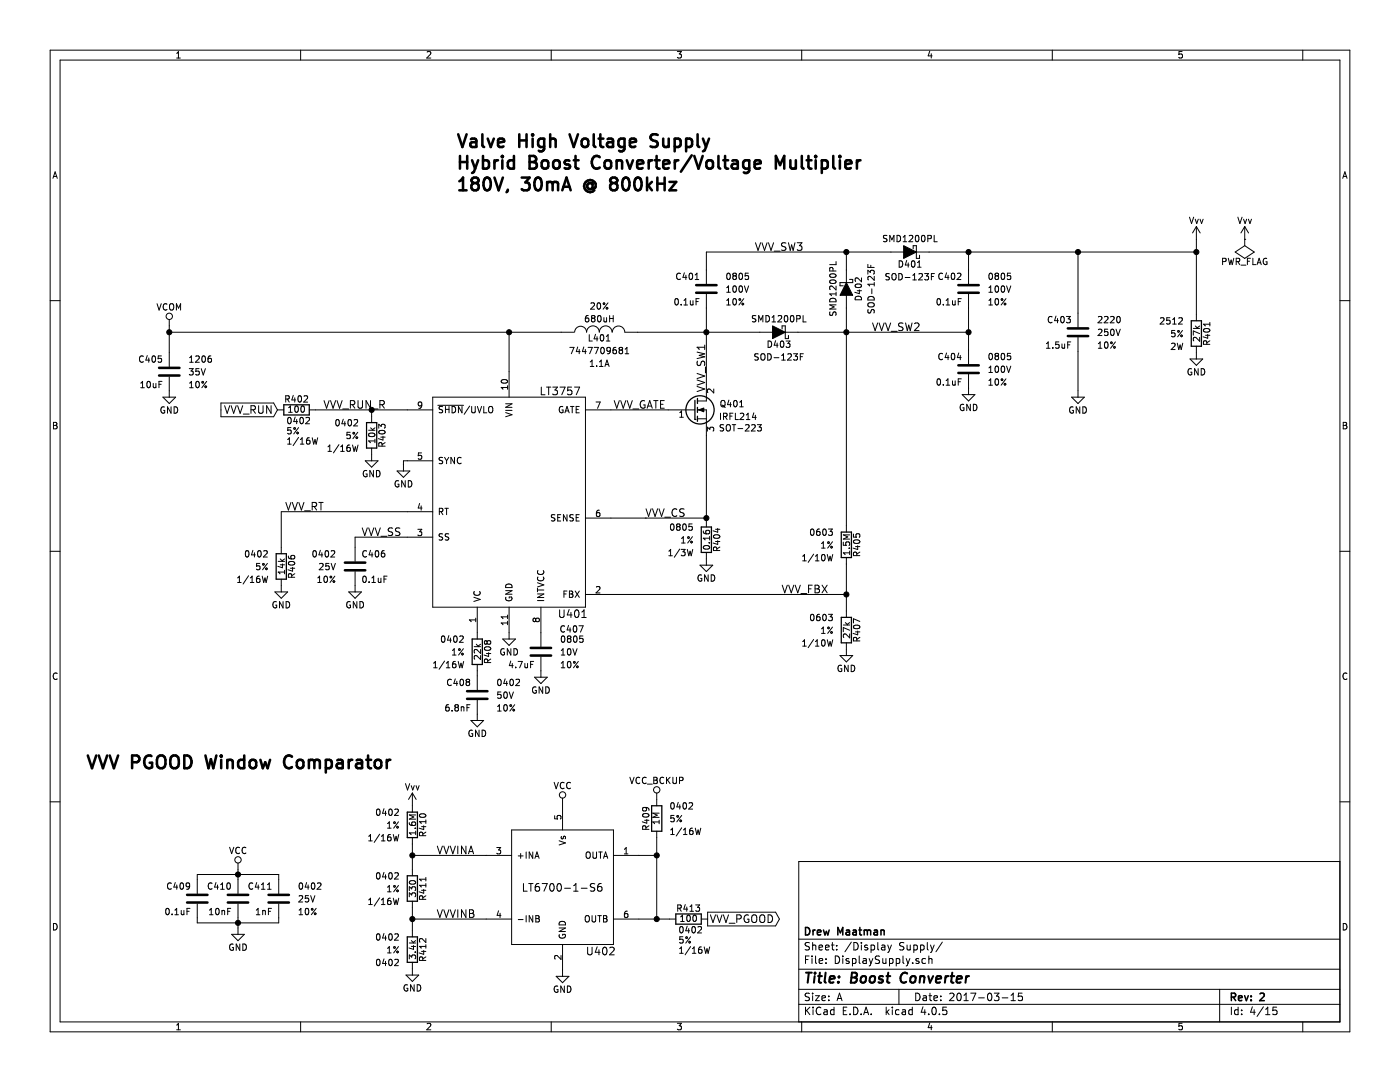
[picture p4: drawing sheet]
EESchema Schematic File Version 2
LIBS:Nixie Clock-rescue
LIBS:power
LIBS:device
LIBS:transistors
LIBS:conn
LIBS:linear
LIBS:regul
LIBS:74xx
LIBS:cmos4000
LIBS:adc-dac
LIBS:memory
LIBS:xilinx
LIBS:microcontrollers
LIBS:dsp
LIBS:microchip
LIBS:analog_switches
LIBS:motorola
LIBS:texas
LIBS:intel
LIBS:audio
LIBS:interface
LIBS:digital-audio
LIBS:philips
LIBS:display
LIBS:cypress
LIBS:siliconi
LIBS:opto
LIBS:atmel
LIBS:contrib
LIBS:valves
LIBS:74xgxx
LIBS:ac-dc
LIBS:actel
LIBS:Altera
LIBS:analog_devices
LIBS:battery_management
LIBS:bbd
LIBS:brooktre
LIBS:cmos_ieee
LIBS:dc-dc
LIBS:diode
LIBS:elec-unifil
LIBS:ESD_Protection
LIBS:ftdi
LIBS:gennum
LIBS:hc11
LIBS:ir
LIBS:Lattice
LIBS:maxim
LIBS:microchip_dspic33dsc
LIBS:microchip_pic10mcu
LIBS:microchip_pic12mcu
LIBS:microchip_pic16mcu
LIBS:microchip_pic18mcu
LIBS:microchip_pic32mcu
LIBS:motor_drivers
LIBS:msp430
LIBS:nordicsemi
LIBS:nxp_armmcu
LIBS:onsemi
LIBS:Oscillators
LIBS:Power_Management
LIBS:powerint
LIBS:pspice
LIBS:references
LIBS:relays
LIBS:rfcom
LIBS:sensors
LIBS:silabs
LIBS:stm8
LIBS:stm32
LIBS:supertex
LIBS:switches
LIBS:transf
LIBS:ttl_ieee
LIBS:video
LIBS:Worldsemi
LIBS:Xicor
LIBS:Zilog
LIBS:Nixie Clock-cache
EELAYER 25 0
EELAYER END
$Descr A 11000 8500
encoding utf-8
Sheet 4 15
Title "Boost Converter"
Date "2017-03-15"
Rev "2"
Comp "Drew Maatman"
Comment1 ""
Comment2 ""
Comment3 ""
Comment4 ""
$EndDescr
$Comp
L R R404
U 1 1
P 5550 4240
F 0 "R404" V 5630 4240 50  0000 C CNN
F 1 "0.16" V 5550 4240 50  0000 C CNN
F 2 "Resistors_SMD:R_0805" H 5300 4340 50  0001 L CNN
F 3 "" V 5630 4240 50  0000 C CNN
F 4 "1/3W" H 5450 4140 50  0000 R CNN "Wattage"
F 5 "1%" H 5450 4240 50  0000 R CNN "Tolerance"
F 6 "0805" H 5450 4340 50  0000 R CNN "Footprint Display"
	1    5550 4240
	1    0    0    -1  
$EndComp
$Comp
L GND #PWR038
U 1 1
P 5550 4390
F 0 "#PWR038" H 5550 4140 50  0001 C CNN
F 1 "GND" H 5550 4240 50  0000 C CNN
F 2 "" H 5550 4390 50  0000 C CNN
F 3 "" H 5550 4390 50  0000 C CNN
	1    5550 4390
	1    0    0    -1  
$EndComp
$Comp
L C C407
U 1 1
P 4250 5120
F 0 "C407" H 4590 5300 50  0000 R CNN
F 1 "4.7uF" H 4200 5020 50  0000 R CNN
F 2 "Capacitors_SMD:C_0805" H 4400 5220 50  0001 L CNN
F 3 "" H 4275 5220 50  0000 C CNN
F 4 "10V" H 4400 5120 50  0000 L CNN "Voltage"
F 5 "10%" H 4400 5020 50  0000 L CNN "Tolerance"
F 6 "0805" H 4400 5220 50  0000 L CNN "Footprint Display"
	1    4250 5120
	1    0    0    -1  
$EndComp
$Comp
L GND #PWR039
U 1 1
P 4250 5270
F 0 "#PWR039" H 4250 5020 50  0001 C CNN
F 1 "GND" H 4250 5120 50  0000 C CNN
F 2 "" H 4250 5270 50  0000 C CNN
F 3 "" H 4250 5270 50  0000 C CNN
	1    4250 5270
	1    0    0    -1  
$EndComp
$Comp
L GND #PWR040
U 1 1
P 4000 4970
F 0 "#PWR040" H 4000 4720 50  0001 C CNN
F 1 "GND" H 4000 4820 50  0000 C CNN
F 2 "" H 4000 4970 50  0000 C CNN
F 3 "" H 4000 4970 50  0000 C CNN
	1    4000 4970
	1    0    0    -1  
$EndComp
$Comp
L R R408
U 1 1
P 3750 5120
F 0 "R408" V 3830 5120 50  0000 C CNN
F 1 "22k" V 3750 5120 50  0000 C CNN
F 2 "Resistors_SMD:R_0402" H 3500 5220 50  0001 L CNN
F 3 "" V 3830 5120 50  0000 C CNN
F 4 "1/16W" H 3650 5020 50  0000 R CNN "Wattage"
F 5 "1%" H 3650 5120 50  0000 R CNN "Tolerance"
F 6 "0402" H 3650 5220 50  0000 R CNN "Footprint Display"
	1    3750 5120
	1    0    0    -1  
$EndComp
$Comp
L C C408
U 1 1
P 3750 5460
F 0 "C408" H 3700 5560 50  0000 R CNN
F 1 "6.8nF" H 3700 5360 50  0000 R CNN
F 2 "Capacitors_SMD:C_0402" H 3900 5560 50  0001 L CNN
F 3 "" H 3775 5560 50  0000 C CNN
F 4 "50V" H 3900 5460 50  0000 L CNN "Voltage"
F 5 "10%" H 3900 5360 50  0000 L CNN "Tolerance"
F 6 "0402" H 3900 5560 50  0000 L CNN "Footprint Display"
	1    3750 5460
	1    0    0    -1  
$EndComp
$Comp
L GND #PWR041
U 1 1
P 3750 5610
F 0 "#PWR041" H 3750 5360 50  0001 C CNN
F 1 "GND" H 3750 5460 50  0000 C CNN
F 2 "" H 3750 5610 50  0000 C CNN
F 3 "" H 3750 5610 50  0000 C CNN
	1    3750 5610
	1    0    0    -1  
$EndComp
$Comp
L C C406
U 1 1
P 2790 4450
F 0 "C406" H 2740 4550 50  0000 R CNN
F 1 "0.1uF" H 2740 4350 50  0000 R CNN
F 2 "Capacitors_SMD:C_0402" H 2940 4550 50  0001 L CNN
F 3 "" H 2815 4550 50  0000 C CNN
F 4 "25V" H 2940 4450 50  0000 L CNN "Voltage"
F 5 "10%" H 2940 4350 50  0000 L CNN "Tolerance"
F 6 "0402" H 2940 4550 50  0000 L CNN "Footprint Display"
	1    2790 4450
	-1   0    0    -1  
$EndComp
$Comp
L GND #PWR042
U 1 1
P 2790 4600
F 0 "#PWR042" H 2790 4350 50  0001 C CNN
F 1 "GND" H 2790 4450 50  0000 C CNN
F 2 "" H 2790 4600 50  0000 C CNN
F 3 "" H 2790 4600 50  0000 C CNN
	1    2790 4600
	1    0    0    -1  
$EndComp
$Comp
L R R406
U 1 1
P 2210 4450
F 0 "R406" V 2290 4450 50  0000 C CNN
F 1 "14k" V 2210 4450 50  0000 C CNN
F 2 "Resistors_SMD:R_0402" H 1960 4550 50  0001 L CNN
F 3 "" V 2290 4450 50  0000 C CNN
F 4 "1/16W" H 2110 4350 50  0000 R CNN "Wattage"
F 5 "5%" H 2110 4450 50  0000 R CNN "Tolerance"
F 6 "0402" H 2110 4550 50  0000 R CNN "Footprint Display"
	1    2210 4450
	1    0    0    -1  
$EndComp
$Comp
L GND #PWR043
U 1 1
P 2210 4600
F 0 "#PWR043" H 2210 4350 50  0001 C CNN
F 1 "GND" H 2210 4450 50  0000 C CNN
F 2 "" H 2210 4600 50  0000 C CNN
F 3 "" H 2210 4600 50  0000 C CNN
	1    2210 4600
	1    0    0    -1  
$EndComp
$Comp
L GND #PWR044
U 1 1
P 3170 3650
F 0 "#PWR044" H 3170 3400 50  0001 C CNN
F 1 "GND" H 3170 3500 50  0000 C CNN
F 2 "" H 3170 3650 50  0000 C CNN
F 3 "" H 3170 3650 50  0000 C CNN
	1    3170 3650
	1    0    0    -1  
$EndComp
$Comp
L R R403
U 1 1
P 2920 3420
F 0 "R403" V 3000 3420 50  0000 C CNN
F 1 "10k" V 2920 3420 50  0000 C CNN
F 2 "Resistors_SMD:R_0402" H 2670 3520 50  0001 L CNN
F 3 "" V 3000 3420 50  0000 C CNN
F 4 "1/16W" H 2820 3320 50  0000 R CNN "Wattage"
F 5 "5%" H 2820 3420 50  0000 R CNN "Tolerance"
F 6 "0402" H 2820 3520 50  0000 R CNN "Footprint Display"
	1    2920 3420
	1    0    0    -1  
$EndComp
$Comp
L GND #PWR045
U 1 1
P 2920 3570
F 0 "#PWR045" H 2920 3320 50  0001 C CNN
F 1 "GND" H 2920 3420 50  0000 C CNN
F 2 "" H 2920 3570 50  0000 C CNN
F 3 "" H 2920 3570 50  0000 C CNN
	1    2920 3570
	1    0    0    -1  
$EndComp
Text GLabel 2180 3220 0    60   Input ~ 0
VVV_RUN
$Comp
L C C405
U 1 1
P 1330 2920
F 0 "C405" H 1280 3020 50  0000 R CNN
F 1 "10uF" H 1280 2820 50  0000 R CNN
F 2 "Capacitors_SMD:C_1206" H 1480 3020 50  0001 L CNN
F 3 "" H 1355 3020 50  0000 C CNN
F 4 "35V" H 1480 2920 50  0000 L CNN "Voltage"
F 5 "10%" H 1480 2820 50  0000 L CNN "Tolerance"
F 6 "1206" H 1480 3020 50  0000 L CNN "Footprint Display"
	1    1330 2920
	1    0    0    -1  
$EndComp
$Comp
L GND #PWR046
U 1 1
P 1330 3070
F 0 "#PWR046" H 1330 2820 50  0001 C CNN
F 1 "GND" H 1330 2920 50  0000 C CNN
F 2 "" H 1330 3070 50  0000 C CNN
F 3 "" H 1330 3070 50  0000 C CNN
	1    1330 3070
	1    0    0    -1  
$EndComp
Text Label 2240 4020 0    60   ~ 0
VVV_RT
Text Label 2840 4220 0    60   ~ 0
VVV_SS
Text Label 5070 4070 0    60   ~ 0
VVV_CS
Text Label 6140 4670 0    60   ~ 0
VVV_FBX
Text Label 5550 2700 3    60   ~ 0
VVV_SW1
Text Notes 3590 1510 0    100  ~ 20
Valve High Voltage Supply\nHybrid Boost Converter/Voltage Multiplier\n180V, 30mA @ 800kHz
$Comp
L GND #PWR047
U 1 1
P 6650 5100
F 0 "#PWR047" H 6650 4850 50  0001 C CNN
F 1 "GND" H 6650 4950 50  0000 C CNN
F 2 "" H 6650 5100 50  0000 C CNN
F 3 "" H 6650 5100 50  0000 C CNN
	1    6650 5100
	1    0    0    -1  
$EndComp
$Comp
L R R401
U 1 1
P 9400 2620
F 0 "R401" V 9480 2620 50  0000 C CNN
F 1 "27k" V 9400 2620 50  0000 C CNN
F 2 "Resistors_SMD:R_2512" H 9150 2720 50  0001 L CNN
F 3 "" V 9480 2620 50  0000 C CNN
F 4 "2W" H 9300 2520 50  0000 R CNN "Wattage"
F 5 "5%" H 9300 2620 50  0000 R CNN "Tolerance"
F 6 "2512" H 9300 2720 50  0000 R CNN "Footprint Display"
	1    9400 2620
	1    0    0    -1  
$EndComp
$Comp
L GND #PWR048
U 1 1
P 9400 2770
F 0 "#PWR048" H 9400 2520 50  0001 C CNN
F 1 "GND" H 9400 2620 50  0000 C CNN
F 2 "" H 9400 2770 50  0000 C CNN
F 3 "" H 9400 2770 50  0000 C CNN
	1    9400 2770
	1    0    0    -1  
$EndComp
$Comp
L GND #PWR049
U 1 1
P 8470 3070
F 0 "#PWR049" H 8470 2820 50  0001 C CNN
F 1 "GND" H 8470 2920 50  0000 C CNN
F 2 "" H 8470 3070 50  0000 C CNN
F 3 "" H 8470 3070 50  0000 C CNN
	1    8470 3070
	1    0    0    -1  
$EndComp
$Comp
L C C403
U 1 1
P 8470 2610
F 0 "C403" H 8420 2710 50  0000 R CNN
F 1 "1.5uF" H 8420 2510 50  0000 R CNN
F 2 "Capacitors_SMD:C_2220" H 8620 2710 50  0001 L CNN
F 3 "" H 8495 2710 50  0000 C CNN
F 4 "250V" H 8620 2610 50  0000 L CNN "Voltage"
F 5 "10%" H 8620 2510 50  0000 L CNN "Tolerance"
F 6 "2220" H 8620 2710 50  0000 L CNN "Footprint Display"
	1    8470 2610
	1    0    0    -1  
$EndComp
$Comp
L Q_NMOS_GDS Q401
U 1 1
P 5450 3220
F 0 "Q401" H 5850 3270 50  0000 R CNN
F 1 "IRFL214" H 5950 3170 50  0000 R CNN
F 2 "Custom Footprints:SOT-223_3" H 5650 3320 50  0001 C CNN
F 3 "" H 5450 3220 50  0000 C CNN
F 4 "SOT-223" H 5820 3080 50  0000 C CNN "Footprint Display"
	1    5450 3220
	1    0    0    -1  
$EndComp
$Comp
L LT3757 U401
U 1 1
P 4000 3770
F 0 "U401" H 4500 2720 60  0000 C CNN
F 1 "LT3757" H 4400 4470 60  0000 C CNN
F 2 "Housings_DFN_QFN:DFN-10-1EP_3x3mm_Pitch0.5mm" H 4000 4470 60  0001 C CNN
F 3 "" H 4000 4470 60  0001 C CNN
	1    4000 3770
	1    0    0    -1  
$EndComp
$Comp
L INDUCTOR-RESCUE-Nixie_Clock L401
U 1 1
P 4710 2610
F 0 "L401" V 4660 2610 50  0000 C CNN
F 1 "680uH" V 4810 2610 50  0000 C CNN
F 2 "Custom Footprints:Wurth_7447709681" V 4560 2610 50  0001 C CNN
F 3 "" V 4660 2610 50  0000 C CNN
F 4 "20%" V 4910 2610 50  0000 C CNN "Tolerance"
F 5 "7447709681" V 4560 2610 50  0000 C CNN "Footprint Display"
F 6 "1.1A" V 4460 2610 50  0000 C CNN "Amperage"
	1    4710 2610
	0    -1   -1   0   
$EndComp
$Comp
L C C401
U 1 1
P 5550 2270
F 0 "C401" H 5500 2370 50  0000 R CNN
F 1 "0.1uF" H 5500 2170 50  0000 R CNN
F 2 "Capacitors_SMD:C_0805" H 5700 2370 50  0001 L CNN
F 3 "" H 5575 2370 50  0000 C CNN
F 4 "100V" H 5700 2270 50  0000 L CNN "Voltage"
F 5 "10%" H 5700 2170 50  0000 L CNN "Tolerance"
F 6 "0805" H 5700 2370 50  0000 L CNN "Footprint Display"
	1    5550 2270
	1    0    0    -1  
$EndComp
Wire Wire Line
	5550 3420 5550 4090
Wire Wire Line
	1330 2610 4410 2610
Wire Wire Line
	4000 2610 4000 2920
Wire Wire Line
	5550 2420 5550 3020
Connection ~ 5550 4070
Wire Wire Line
	3750 5270 3750 5310
Wire Wire Line
	2790 4300 2790 4220
Wire Wire Line
	2790 4220 3200 4220
Wire Wire Line
	2210 4300 2210 4020
Wire Wire Line
	3170 3650 3170 3620
Wire Wire Line
	3170 3620 3200 3620
Wire Wire Line
	2480 3220 3200 3220
Connection ~ 2920 3220
Wire Wire Line
	1330 2560 1330 2770
Connection ~ 4000 2610
Connection ~ 1330 2610
Wire Wire Line
	2210 4020 3200 4020
Wire Wire Line
	6650 4430 6650 4800
Connection ~ 5550 2610
Connection ~ 6650 4670
Wire Wire Line
	5070 4070 5070 4070
Wire Wire Line
	4800 4070 5550 4070
Wire Wire Line
	5250 3220 4800 3220
Wire Wire Line
	5010 2610 5970 2610
Wire Wire Line
	6270 2610 7610 2610
Wire Wire Line
	6650 2420 6650 4130
Wire Wire Line
	5550 1980 7000 1980
Wire Wire Line
	5550 1980 5550 2120
$Comp
L GND #PWR050
U 1 1
P 7610 3050
F 0 "#PWR050" H 7610 2800 50  0001 C CNN
F 1 "GND" H 7610 2900 50  0000 C CNN
F 2 "" H 7610 3050 50  0000 C CNN
F 3 "" H 7610 3050 50  0000 C CNN
	1    7610 3050
	1    0    0    -1  
$EndComp
Wire Wire Line
	7610 2420 7610 2750
Connection ~ 6650 2610
Connection ~ 7610 2610
Wire Wire Line
	7610 2120 7610 1980
Wire Wire Line
	8470 3070 8470 2760
Connection ~ 7610 1980
Wire Wire Line
	4800 4670 6650 4670
$Comp
L R R407
U 1 1
P 6650 4950
F 0 "R407" V 6730 4950 50  0000 C CNN
F 1 "27k" V 6650 4950 50  0000 C CNN
F 2 "Resistors_SMD:R_0603" H 6400 5050 50  0001 L CNN
F 3 "" V 6730 4950 50  0000 C CNN
F 4 "1/10W" H 6550 4850 50  0000 R CNN "Wattage"
F 5 "1%" H 6550 4950 50  0000 R CNN "Tolerance"
F 6 "0603" H 6550 5050 50  0000 R CNN "Footprint Display"
	1    6650 4950
	1    0    0    -1  
$EndComp
$Comp
L R R405
U 1 1
P 6650 4280
F 0 "R405" V 6730 4280 50  0000 C CNN
F 1 "1.5M" V 6650 4280 50  0000 C CNN
F 2 "Resistors_SMD:R_0603" H 6400 4380 50  0001 L CNN
F 3 "" V 6730 4280 50  0000 C CNN
F 4 "1/10W" H 6550 4180 50  0000 R CNN "Wattage"
F 5 "1%" H 6550 4280 50  0000 R CNN "Tolerance"
F 6 "0603" H 6550 4380 50  0000 R CNN "Footprint Display"
	1    6650 4280
	1    0    0    -1  
$EndComp
Wire Wire Line
	9400 1880 9400 2470
Connection ~ 9400 1980
$Comp
L C C402
U 1 1
P 7610 2270
F 0 "C402" H 7560 2370 50  0000 R CNN
F 1 "0.1uF" H 7560 2170 50  0000 R CNN
F 2 "Capacitors_SMD:C_0805" H 7760 2370 50  0001 L CNN
F 3 "" H 7635 2370 50  0000 C CNN
F 4 "100V" H 7760 2270 50  0000 L CNN "Voltage"
F 5 "10%" H 7760 2170 50  0000 L CNN "Tolerance"
F 6 "0805" H 7760 2370 50  0000 L CNN "Footprint Display"
	1    7610 2270
	1    0    0    -1  
$EndComp
$Comp
L C C404
U 1 1
P 7610 2900
F 0 "C404" H 7560 3000 50  0000 R CNN
F 1 "0.1uF" H 7560 2800 50  0000 R CNN
F 2 "Capacitors_SMD:C_0805" H 7760 3000 50  0001 L CNN
F 3 "" H 7635 3000 50  0000 C CNN
F 4 "100V" H 7760 2900 50  0000 L CNN "Voltage"
F 5 "10%" H 7760 2800 50  0000 L CNN "Tolerance"
F 6 "0805" H 7760 3000 50  0000 L CNN "Footprint Display"
	1    7610 2900
	1    0    0    -1  
$EndComp
Wire Wire Line
	7300 1980 9400 1980
$Comp
L Vvv #PWR051
U 1 1
P 9400 1880
F 0 "#PWR051" H 9400 1730 50  0001 C CNN
F 1 "Vvv" H 9400 2030 50  0000 C CNN
F 2 "" H 9400 1880 60  0000 C CNN
F 3 "" H 9400 1880 60  0000 C CNN
	1    9400 1880
	1    0    0    -1  
$EndComp
$Comp
L VCOM #PWR052
U 1 1
P 1330 2560
F 0 "#PWR052" H 1330 2410 50  0001 C CNN
F 1 "VCOM" H 1330 2710 50  0000 C CNN
F 2 "" H 1330 2560 50  0000 C CNN
F 3 "" H 1330 2560 50  0000 C CNN
	1    1330 2560
	1    0    0    -1  
$EndComp
Wire Wire Line
	2920 3220 2920 3270
Wire Wire Line
	6650 1980 6650 2120
Connection ~ 6650 1980
Wire Wire Line
	8470 1980 8470 2460
Connection ~ 8470 1980
$Comp
L R R402
U 1 1
P 2330 3220
F 0 "R402" V 2410 3220 50  0000 C CNN
F 1 "100" V 2330 3220 50  0000 C CNN
F 2 "Resistors_SMD:R_0402" H 2080 3320 50  0001 L CNN
F 3 "" V 2410 3220 50  0000 C CNN
F 4 "1/16W" V 2080 3300 50  0000 R CNN "Wattage"
F 5 "5%" V 2160 3300 50  0000 R CNN "Tolerance"
F 6 "0402" V 2240 3300 50  0000 R CNN "Footprint Display"
	1    2330 3220
	0    -1   -1   0   
$EndComp
$Comp
L LT6700-1-S6 U402
U 1 1
P 4420 6970
F 0 "U402" H 4720 6470 60  0000 C CNN
F 1 "LT6700-1-S6" H 4420 6970 60  0000 C CNN
F 2 "TO_SOT_Packages_SMD:SOT-23-6" H 4420 7570 60  0001 C CNN
F 3 "" H 4420 7570 60  0001 C CNN
	1    4420 6970
	1    0    0    -1  
$EndComp
$Comp
L GND #PWR053
U 1 1
P 4420 7620
F 0 "#PWR053" H 4420 7370 50  0001 C CNN
F 1 "GND" H 4420 7470 50  0000 C CNN
F 2 "" H 4420 7620 50  0000 C CNN
F 3 "" H 4420 7620 50  0000 C CNN
	1    4420 7620
	1    0    0    -1  
$EndComp
$Comp
L R R411
U 1 1
P 3240 6980
F 0 "R411" V 3320 6980 50  0000 C CNN
F 1 "330" V 3240 6980 50  0000 C CNN
F 2 "Resistors_SMD:R_0402" H 2990 7080 50  0001 L CNN
F 3 "" V 3320 6980 50  0000 C CNN
F 4 "1/16W" H 3140 6880 50  0000 R CNN "Wattage"
F 5 "1%" H 3140 6980 50  0000 R CNN "Tolerance"
F 6 "0402" H 3140 7080 50  0000 R CNN "Footprint Display"
	1    3240 6980
	1    0    0    -1  
$EndComp
$Comp
L R R410
U 1 1
P 3240 6480
F 0 "R410" V 3320 6480 50  0000 C CNN
F 1 "1.6M" V 3240 6480 50  0000 C CNN
F 2 "Resistors_SMD:R_0402" H 2990 6580 50  0001 L CNN
F 3 "" V 3320 6480 50  0000 C CNN
F 4 "1/16W" H 3140 6380 50  0000 R CNN "Wattage"
F 5 "1%" H 3140 6480 50  0000 R CNN "Tolerance"
F 6 "0402" H 3140 6580 50  0000 R CNN "Footprint Display"
	1    3240 6480
	1    0    0    -1  
$EndComp
$Comp
L R R412
U 1 1
P 3240 7460
F 0 "R412" V 3320 7460 50  0000 C CNN
F 1 "3.4k" V 3240 7460 50  0000 C CNN
F 2 "Resistors_SMD:R_0402" H 2990 7560 50  0001 L CNN
F 3 "" V 3320 7460 50  0000 C CNN
F 4 "0402" H 3140 7360 50  0000 R CNN "Wattage"
F 5 "1%" H 3140 7460 50  0000 R CNN "Tolerance"
F 6 "0402" H 3140 7560 50  0000 R CNN "Footprint Display"
	1    3240 7460
	1    0    0    -1  
$EndComp
$Comp
L GND #PWR054
U 1 1
P 3240 7610
F 0 "#PWR054" H 3240 7360 50  0001 C CNN
F 1 "GND" H 3240 7460 50  0000 C CNN
F 2 "" H 3240 7610 50  0000 C CNN
F 3 "" H 3240 7610 50  0000 C CNN
	1    3240 7610
	1    0    0    -1  
$EndComp
Wire Wire Line
	3240 7220 3820 7220
Wire Wire Line
	3240 7130 3240 7310
Connection ~ 3240 7220
Wire Wire Line
	3240 6720 3820 6720
Wire Wire Line
	3240 6630 3240 6830
Connection ~ 3240 6720
$Comp
L R R409
U 1 1
P 5160 6430
F 0 "R409" V 5240 6430 50  0000 C CNN
F 1 "1M" V 5160 6430 50  0000 C CNN
F 2 "Resistors_SMD:R_0402" H 4910 6530 50  0001 L CNN
F 3 "" V 5240 6430 50  0000 C CNN
F 4 "1/16W" H 5060 6330 50  0000 R CNN "Wattage"
F 5 "5%" H 5060 6430 50  0000 R CNN "Tolerance"
F 6 "0402" H 5060 6530 50  0000 R CNN "Footprint Display"
	1    5160 6430
	-1   0    0    -1  
$EndComp
Wire Wire Line
	5020 6720 5160 6720
Wire Wire Line
	5160 6580 5160 7220
Wire Wire Line
	5020 7220 5260 7220
Connection ~ 5160 6720
Text GLabel 5560 7220 2    60   Output ~ 0
VVV_PGOOD
Connection ~ 5160 7220
$Comp
L C C411
U 1 1
P 2190 7060
F 0 "C411" H 2140 7160 50  0000 R CNN
F 1 "1nF" H 2140 6960 50  0000 R CNN
F 2 "Capacitors_SMD:C_0402" H 2340 7160 50  0001 L CNN
F 3 "" H 2215 7160 50  0000 C CNN
F 4 "25V" H 2340 7060 50  0000 L CNN "Voltage"
F 5 "10%" H 2340 6960 50  0000 L CNN "Tolerance"
F 6 "0402" H 2340 7160 50  0000 L CNN "Footprint Display"
	1    2190 7060
	1    0    0    -1  
$EndComp
$Comp
L C C410
U 1 1
P 1870 7060
F 0 "C410" H 1820 7160 50  0000 R CNN
F 1 "10nF" H 1820 6960 50  0000 R CNN
F 2 "Capacitors_SMD:C_0402" H 2020 7160 50  0001 L CNN
F 3 "" H 1895 7160 50  0000 C CNN
F 4 "25V" H 2020 7060 50  0001 L CNN "Voltage"
F 5 "10%" H 2020 6960 50  0001 L CNN "Tolerance"
F 6 "0402" H 2020 7160 50  0001 L CNN "Footprint Display"
	1    1870 7060
	1    0    0    -1  
$EndComp
$Comp
L C C409
U 1 1
P 1550 7060
F 0 "C409" H 1500 7160 50  0000 R CNN
F 1 "0.1uF" H 1500 6960 50  0000 R CNN
F 2 "Capacitors_SMD:C_0402" H 1700 7160 50  0001 L CNN
F 3 "" H 1575 7160 50  0000 C CNN
F 4 "25V" H 1700 7060 50  0001 L CNN "Voltage"
F 5 "10%" H 1700 6960 50  0001 L CNN "Tolerance"
F 6 "0402" H 1700 7160 50  0001 L CNN "Footprint Display"
	1    1550 7060
	1    0    0    -1  
$EndComp
$Comp
L GND #PWR055
U 1 1
P 1870 7290
F 0 "#PWR055" H 1870 7040 50  0001 C CNN
F 1 "GND" H 1870 7140 50  0000 C CNN
F 2 "" H 1870 7290 50  0000 C CNN
F 3 "" H 1870 7290 50  0000 C CNN
	1    1870 7290
	1    0    0    -1  
$EndComp
Wire Wire Line
	1870 7210 1870 7290
Wire Wire Line
	1550 7250 2190 7250
Wire Wire Line
	2190 7250 2190 7210
Connection ~ 1870 7250
Wire Wire Line
	1550 7250 1550 7210
Wire Wire Line
	1870 6830 1870 6910
Wire Wire Line
	1550 6870 2190 6870
Wire Wire Line
	2190 6870 2190 6910
Connection ~ 1870 6870
Wire Wire Line
	1550 6870 1550 6910
Text Notes 680  6050 0    100  ~ 20
VVV PGOOD Window Comparator
$Comp
L Vvv #PWR057
U 1 1
P 3240 6330
F 0 "#PWR057" H 3240 6180 50  0001 C CNN
F 1 "Vvv" H 3240 6480 50  0000 C CNN
F 2 "" H 3240 6330 60  0000 C CNN
F 3 "" H 3240 6330 60  0000 C CNN
	1    3240 6330
	1    0    0    -1  
$EndComp
$Comp
L VCC #PWR058
U 1 1
P 4420 6320
F 0 "#PWR058" H 4420 6170 50  0001 C CNN
F 1 "VCC" H 4420 6470 50  0000 C CNN
F 2 "" H 4420 6320 50  0000 C CNN
F 3 "" H 4420 6320 50  0000 C CNN
	1    4420 6320
	1    0    0    -1  
$EndComp
Text Label 4820 3220 0    60   ~ 0
VVV_GATE
Text Label 6850 2610 0    60   ~ 0
VVV_SW2
Text Label 5930 1980 0    60   ~ 0
VVV_SW3
Text Label 2540 3220 0    60   ~ 0
VVV_RUN_R
Text Label 3430 6720 0    60   ~ 0
VVVINA
Text Label 3430 7220 0    60   ~ 0
VVVINB
$Comp
L Vvv #PWR059
U 1 1
P 9780 1880
F 0 "#PWR059" H 9780 1730 50  0001 C CNN
F 1 "Vvv" H 9780 2030 50  0000 C CNN
F 2 "" H 9780 1880 60  0000 C CNN
F 3 "" H 9780 1880 60  0000 C CNN
	1    9780 1880
	1    0    0    -1  
$EndComp
$Comp
L PWR_FLAG #FLG060
U 1 1
P 9780 1880
F 0 "#FLG060" H 9780 1975 50  0001 C CNN
F 1 "PWR_FLAG" H 9780 2060 50  0000 C CNN
F 2 "" H 9780 1880 50  0000 C CNN
F 3 "" H 9780 1880 50  0000 C CNN
	1    9780 1880
	-1   0    0    1   
$EndComp
$Comp
L D_Schottky D401
U 1 1
P 7150 1980
F 0 "D401" H 7150 2080 50  0000 C CNN
F 1 "SMD1200PL" H 7150 1880 50  0000 C CNN
F 2 "Diodes_SMD:D_SOD-123F" H 7150 1980 50  0001 C CNN
F 3 "" H 7150 1980 50  0000 C CNN
F 4 "SOD-123F" H 7150 2180 50  0000 C CNN "Footprint Display"
	1    7150 1980
	-1   0    0    1   
$EndComp
$Comp
L D_Schottky D402
U 1 1
P 6650 2270
F 0 "D402" H 6650 2370 50  0000 C CNN
F 1 "SMD1200PL" H 6650 2170 50  0000 C CNN
F 2 "Diodes_SMD:D_SOD-123F" H 6650 2270 50  0001 C CNN
F 3 "" H 6650 2270 50  0000 C CNN
F 4 "SOD-123F" H 6650 2470 50  0000 C CNN "Footprint Display"
	1    6650 2270
	0    1    1    0   
$EndComp
$Comp
L D_Schottky D403
U 1 1
P 6120 2610
F 0 "D403" H 6120 2710 50  0000 C CNN
F 1 "SMD1200PL" H 6120 2510 50  0000 C CNN
F 2 "Diodes_SMD:D_SOD-123F" H 6120 2610 50  0001 C CNN
F 3 "" H 6120 2610 50  0000 C CNN
F 4 "SOD-123F" H 6120 2810 50  0000 C CNN "Footprint Display"
	1    6120 2610
	-1   0    0    1   
$EndComp
$Comp
L R R413
U 1 1
P 5410 7220
F 0 "R413" V 5490 7220 50  0000 C CNN
F 1 "100" V 5410 7220 50  0000 C CNN
F 2 "Resistors_SMD:R_0402" H 5160 7320 50  0001 L CNN
F 3 "" V 5490 7220 50  0000 C CNN
F 4 "1/16W" V 5160 7300 50  0000 R CNN "Wattage"
F 5 "5%" V 5240 7300 50  0000 R CNN "Tolerance"
F 6 "0402" V 5320 7300 50  0000 R CNN "Footprint Display"
	1    5410 7220
	0    -1   -1   0   
$EndComp
$Comp
L VCC_BCKUP #PWR061
U 1 1
P 5160 6280
F 0 "#PWR061" H 5160 6130 50  0001 C CNN
F 1 "VCC_BCKUP" H 5160 6430 50  0000 C CNN
F 2 "" H 5160 6280 50  0000 C CNN
F 3 "" H 5160 6280 50  0000 C CNN
	1    5160 6280
	1    0    0    -1  
$EndComp
$Comp
L VCC #PWR?
U 1 1
P 1870 6830
F 0 "#PWR?" H 1870 6680 50  0001 C CNN
F 1 "VCC" H 1870 6980 50  0000 C CNN
F 2 "" H 1870 6830 50  0000 C CNN
F 3 "" H 1870 6830 50  0000 C CNN
	1    1870 6830
	1    0    0    -1  
$EndComp
$EndSCHEMATC
